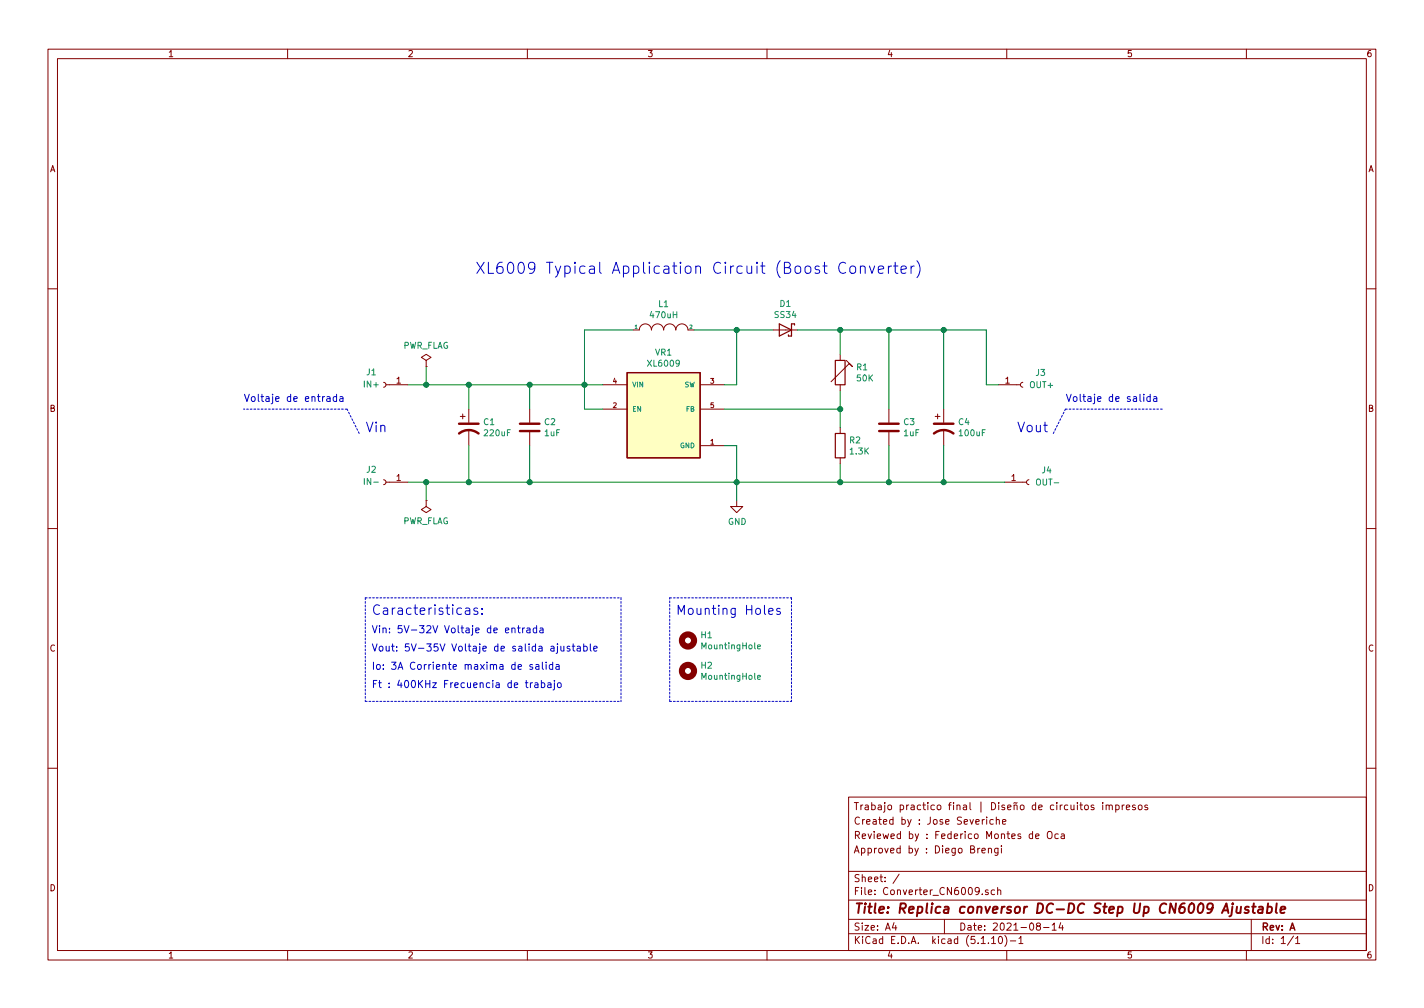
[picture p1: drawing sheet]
EESchema Schematic File Version 4
EELAYER 30 0
EELAYER END
$Descr A4 11693 8268
encoding utf-8
Sheet 1 1
Title "Replica conversor DC-DC Step Up CN6009 Ajustable"
Date "2021-08-14"
Rev "A"
Comp ""
Comment1 "Approved by : Diego Brengi"
Comment2 "Reviewed by : Federico Montes de Oca"
Comment3 "Created by : Jose Severiche"
Comment4 "Trabajo practico final | Diseño de circuitos impresos"
$EndDescr
$Comp
L Device:CP1 C1
U 1 1
P 3850 3500
F 0 "C1" H 3965 3546 50  0000 L CNN
F 1 "220uF" H 3965 3455 50  0000 L CNN
F 2 "Capacitor_SMD:CP_Elec_8x10" H 3850 3500 50  0001 C CNN
F 3 "~" H 3850 3500 50  0001 C CNN
	1    3850 3500
	1    0    0    -1  
$EndComp
$Comp
L Device:C C2
U 1 1
P 4350 3500
F 0 "C2" H 4465 3546 50  0000 L CNN
F 1 "1uF" H 4465 3455 50  0000 L CNN
F 2 "Capacitor_SMD:C_0402_1005Metric" H 4388 3350 50  0001 C CNN
F 3 "~" H 4350 3500 50  0001 C CNN
	1    4350 3500
	1    0    0    -1  
$EndComp
$Comp
L Connector:Conn_01x01_Female J1
U 1 1
P 3150 3150
F 0 "J1" H 3250 3050 50  0000 C CNN
F 1 "IN+" H 3250 3150 50  0000 C CNN
F 2 "Connector_Wire:SolderWire-0.75sqmm_1x01_D1.25mm_OD3.5mm" H 3150 3150 50  0001 C CNN
F 3 "~" H 3150 3150 50  0001 C CNN
	1    3150 3150
	-1   0    0    1   
$EndComp
$Comp
L Connector:Conn_01x01_Female J2
U 1 1
P 3150 3950
F 0 "J2" H 3250 3850 50  0000 C CNN
F 1 "IN-" H 3250 3950 50  0000 C CNN
F 2 "Connector_Wire:SolderWire-0.75sqmm_1x01_D1.25mm_OD3.5mm" H 3150 3950 50  0001 C CNN
F 3 "~" H 3150 3950 50  0001 C CNN
	1    3150 3950
	-1   0    0    1   
$EndComp
$Comp
L pspice:INDUCTOR L1
U 1 1
P 5450 2700
F 0 "L1" H 5450 2915 50  0000 C CNN
F 1 "470uH" H 5450 2824 50  0000 C CNN
F 2 "Inductor_SMD:L_12x12mm_H8mm" H 5450 2700 50  0001 C CNN
F 3 "~" H 5450 2700 50  0001 C CNN
	1    5450 2700
	1    0    0    -1  
$EndComp
$Comp
L Device:R R2
U 1 1
P 6900 3650
F 0 "R2" H 6970 3696 50  0000 L CNN
F 1 "1.3K" H 6970 3605 50  0000 L CNN
F 2 "Resistor_SMD:R_0603_1608Metric_Pad0.98x0.95mm_HandSolder" V 6830 3650 50  0001 C CNN
F 3 "~" H 6900 3650 50  0001 C CNN
	1    6900 3650
	1    0    0    -1  
$EndComp
$Comp
L Device:RTRIM R1
U 1 1
P 6900 3050
F 0 "R1" H 7028 3096 50  0000 L CNN
F 1 "50K" H 7028 3005 50  0000 L CNN
F 2 "Potentiometer_THT:Potentiometer_Bourns_3299W_Vertical" V 6830 3050 50  0001 C CNN
F 3 "~" H 6900 3050 50  0001 C CNN
	1    6900 3050
	1    0    0    -1  
$EndComp
$Comp
L Device:CP1 C4
U 1 1
P 7750 3500
F 0 "C4" H 7865 3546 50  0000 L CNN
F 1 "100uF" H 7865 3455 50  0000 L CNN
F 2 "Capacitor_SMD:CP_Elec_8x10" H 7750 3500 50  0001 C CNN
F 3 "~" H 7750 3500 50  0001 C CNN
	1    7750 3500
	1    0    0    -1  
$EndComp
$Comp
L Device:C C3
U 1 1
P 7300 3500
F 0 "C3" H 7415 3546 50  0000 L CNN
F 1 "1uF" H 7415 3455 50  0000 L CNN
F 2 "Capacitor_SMD:C_0402_1005Metric" H 7338 3350 50  0001 C CNN
F 3 "~" H 7300 3500 50  0001 C CNN
	1    7300 3500
	1    0    0    -1  
$EndComp
$Comp
L Connector:Conn_01x01_Female J3
U 1 1
P 8400 3150
F 0 "J3" H 8500 3250 50  0000 L CNN
F 1 "OUT+" H 8450 3150 50  0000 L CNN
F 2 "Connector_Wire:SolderWire-0.75sqmm_1x01_D1.25mm_OD3.5mm" H 8400 3150 50  0001 C CNN
F 3 "~" H 8400 3150 50  0001 C CNN
	1    8400 3150
	1    0    0    -1  
$EndComp
$Comp
L Connector:Conn_01x01_Female J4
U 1 1
P 8450 3950
F 0 "J4" H 8550 4050 50  0000 L CNN
F 1 "OUT-" H 8500 3950 50  0000 L CNN
F 2 "Connector_Wire:SolderWire-0.75sqmm_1x01_D1.25mm_OD3.5mm" H 8450 3950 50  0001 C CNN
F 3 "~" H 8450 3950 50  0001 C CNN
	1    8450 3950
	1    0    0    -1  
$EndComp
Wire Wire Line
	3850 3150 3850 3350
Wire Wire Line
	4350 3350 4350 3150
Wire Wire Line
	4350 3150 3850 3150
Connection ~ 3850 3150
Wire Wire Line
	3850 3650 3850 3950
Wire Wire Line
	3850 3950 3500 3950
Wire Wire Line
	4350 3650 4350 3950
Wire Wire Line
	4350 3950 3850 3950
Connection ~ 3850 3950
Connection ~ 4350 3150
Wire Wire Line
	4800 3150 4350 3150
Connection ~ 4350 3950
Wire Wire Line
	6050 3950 4350 3950
$Comp
L SS34:SS34 D1
U 1 1
P 6450 2700
F 0 "D1" H 6450 2917 50  0000 C CNN
F 1 "SS34" H 6450 2826 50  0000 C CNN
F 2 "SS34:DIOM7959X265N" H 6450 2700 50  0001 C CNN
F 3 "DO-214 ON Semiconductor" H 6450 2700 50  0001 L BNN
F 4 "SS Series 500 mV 3 A 40 V Max Reverse Voltage Schottky Rectifier - DO-214AB" H 6450 2700 50  0001 L BNN "Field4"
F 5 "None" H 6450 2700 50  0001 L BNN "Field5"
F 6 "SS34" H 6450 2700 50  0001 L BNN "Field6"
F 7 "Unavailable" H 6450 2700 50  0001 L BNN "Field7"
F 8 "ON Semiconductor" H 6450 2700 50  0001 L BNN "Field8"
	1    6450 2700
	1    0    0    -1  
$EndComp
Connection ~ 6050 3950
Wire Wire Line
	8250 3950 7750 3950
Wire Wire Line
	7300 3650 7300 3950
Connection ~ 7300 3950
Wire Wire Line
	7750 3650 7750 3950
Connection ~ 7750 3950
Wire Wire Line
	7750 3950 7300 3950
$Comp
L power:GND #PWR0101
U 1 1
P 6050 4100
F 0 "#PWR0101" H 6050 3850 50  0001 C CNN
F 1 "GND" H 6055 3927 50  0000 C CNN
F 2 "" H 6050 4100 50  0001 C CNN
F 3 "" H 6050 4100 50  0001 C CNN
	1    6050 4100
	1    0    0    -1  
$EndComp
Wire Wire Line
	6050 4100 6050 3950
$Comp
L power:PWR_FLAG #FLG0101
U 1 1
P 3500 4100
F 0 "#FLG0101" H 3500 4175 50  0001 C CNN
F 1 "PWR_FLAG" H 3500 4273 50  0000 C CNN
F 2 "" H 3500 4100 50  0001 C CNN
F 3 "~" H 3500 4100 50  0001 C CNN
	1    3500 4100
	-1   0    0    1   
$EndComp
$Comp
L XL6009:XL6009 VR1
U 1 1
P 5450 3350
F 0 "VR1" H 5450 3817 50  0000 C CNN
F 1 "XL6009" H 5450 3726 50  0000 C CNN
F 2 "XL6009:DPAK170P1435X465-6N" H 5450 3350 50  0001 L BNN
F 3 "" H 5450 3350 50  0001 L BNN
F 4 "IPC-7351B" H 5450 3350 50  0001 L BNN "STANDARD"
F 5 "4.65mm" H 5450 3350 50  0001 L BNN "MAXIMUM_PACKAGE_HEIGHT"
F 6 "XLSEMI" H 5450 3350 50  0001 L BNN "MANUFACTURER"
F 7 "1.1" H 5450 3350 50  0001 L BNN "PARTREV"
	1    5450 3350
	1    0    0    -1  
$EndComp
Connection ~ 4800 3150
Wire Wire Line
	4800 3350 4800 3150
Wire Wire Line
	4800 3150 4950 3150
Wire Wire Line
	4800 3350 4950 3350
Wire Wire Line
	5950 3650 6050 3650
Wire Wire Line
	6050 3650 6050 3950
$Comp
L Mechanical:MountingHole H1
U 1 1
P 5650 5250
F 0 "H1" H 5750 5296 50  0000 L CNN
F 1 "MountingHole" H 5750 5205 50  0000 L CNN
F 2 "MountingHole:MountingHole_2.5mm_Pad" H 5650 5250 50  0001 C CNN
F 3 "~" H 5650 5250 50  0001 C CNN
	1    5650 5250
	1    0    0    -1  
$EndComp
$Comp
L Mechanical:MountingHole H2
U 1 1
P 5650 5500
F 0 "H2" H 5750 5546 50  0000 L CNN
F 1 "MountingHole" H 5750 5455 50  0000 L CNN
F 2 "MountingHole:MountingHole_2.5mm_Pad" H 5650 5500 50  0001 C CNN
F 3 "~" H 5650 5500 50  0001 C CNN
	1    5650 5500
	1    0    0    -1  
$EndComp
$Comp
L power:PWR_FLAG #FLG0102
U 1 1
P 3500 3000
F 0 "#FLG0102" H 3500 3075 50  0001 C CNN
F 1 "PWR_FLAG" H 3500 3173 50  0000 C CNN
F 2 "" H 3500 3000 50  0001 C CNN
F 3 "~" H 3500 3000 50  0001 C CNN
	1    3500 3000
	1    0    0    -1  
$EndComp
Wire Wire Line
	3350 3150 3500 3150
Wire Wire Line
	3500 3950 3500 4100
Connection ~ 3500 3950
Wire Wire Line
	3500 3950 3350 3950
Wire Wire Line
	3500 3000 3500 3150
Connection ~ 3500 3150
Wire Wire Line
	3500 3150 3850 3150
Wire Notes Line
	6500 4900 6500 5750
Wire Notes Line
	5500 5750 5500 4900
Text Notes 5550 5050 0    75   ~ 0
Mounting Holes
Wire Notes Line
	5500 4900 6500 4900
Wire Notes Line
	5500 5750 6500 5750
Text Notes 3000 3550 0    79   ~ 0
Vin
Text Notes 8350 3550 0    79   ~ 0
Vout
Wire Wire Line
	6050 3950 6900 3950
Wire Wire Line
	6900 3800 6900 3950
Connection ~ 6900 3950
Wire Wire Line
	6900 3950 7300 3950
Wire Wire Line
	5950 3350 6900 3350
Wire Wire Line
	6900 3350 6900 3500
Text Notes 3050 5050 0    79   ~ 0
Caracteristicas:
Text Notes 3050 5200 0    59   ~ 0
Vin: 5V-32V Voltaje de entrada 
Text Notes 3050 5350 0    59   ~ 0
Vout: 5V-35V Voltaje de salida ajustable 
Text Notes 3050 5650 0    59   ~ 0
Ft : 400KHz Frecuencia de trabajo
Text Notes 3050 5500 0    59   ~ 0
Io: 3A Corriente maxima de salida
Wire Notes Line
	3000 4900 5100 4900
Wire Notes Line
	3000 5750 5100 5750
Wire Notes Line
	5100 4900 5100 5750
Wire Notes Line
	3000 4900 3000 5750
Wire Wire Line
	6900 3200 6900 3350
Connection ~ 6900 3350
Wire Wire Line
	5700 2700 6050 2700
Wire Wire Line
	5200 2700 4800 2700
Wire Wire Line
	4800 2700 4800 3150
Wire Wire Line
	8200 3150 8100 3150
Wire Wire Line
	8100 3150 8100 2700
Wire Wire Line
	8100 2700 7750 2700
Wire Wire Line
	6900 2900 6900 2700
Connection ~ 6900 2700
Wire Wire Line
	6900 2700 6550 2700
Wire Wire Line
	7300 3350 7300 2700
Connection ~ 7300 2700
Wire Wire Line
	7300 2700 6900 2700
Wire Wire Line
	7750 3350 7750 2700
Connection ~ 7750 2700
Wire Wire Line
	7750 2700 7300 2700
Wire Wire Line
	5950 3150 6050 3150
Wire Wire Line
	6050 3150 6050 2700
Connection ~ 6050 2700
Wire Wire Line
	6050 2700 6350 2700
Text Notes 3900 2250 0    91   ~ 0
XL6009 Typical Application Circuit (Boost Converter)
Text Notes 8750 3300 0    59   ~ 0
Voltaje de salida
Text Notes 2000 3300 0    59   ~ 0
Voltaje de entrada
Wire Notes Line
	8650 3550 8750 3350
Wire Notes Line
	8750 3350 9550 3350
Wire Notes Line
	2950 3550 2850 3350
Wire Notes Line
	2850 3350 2000 3350
$EndSCHEMATC
